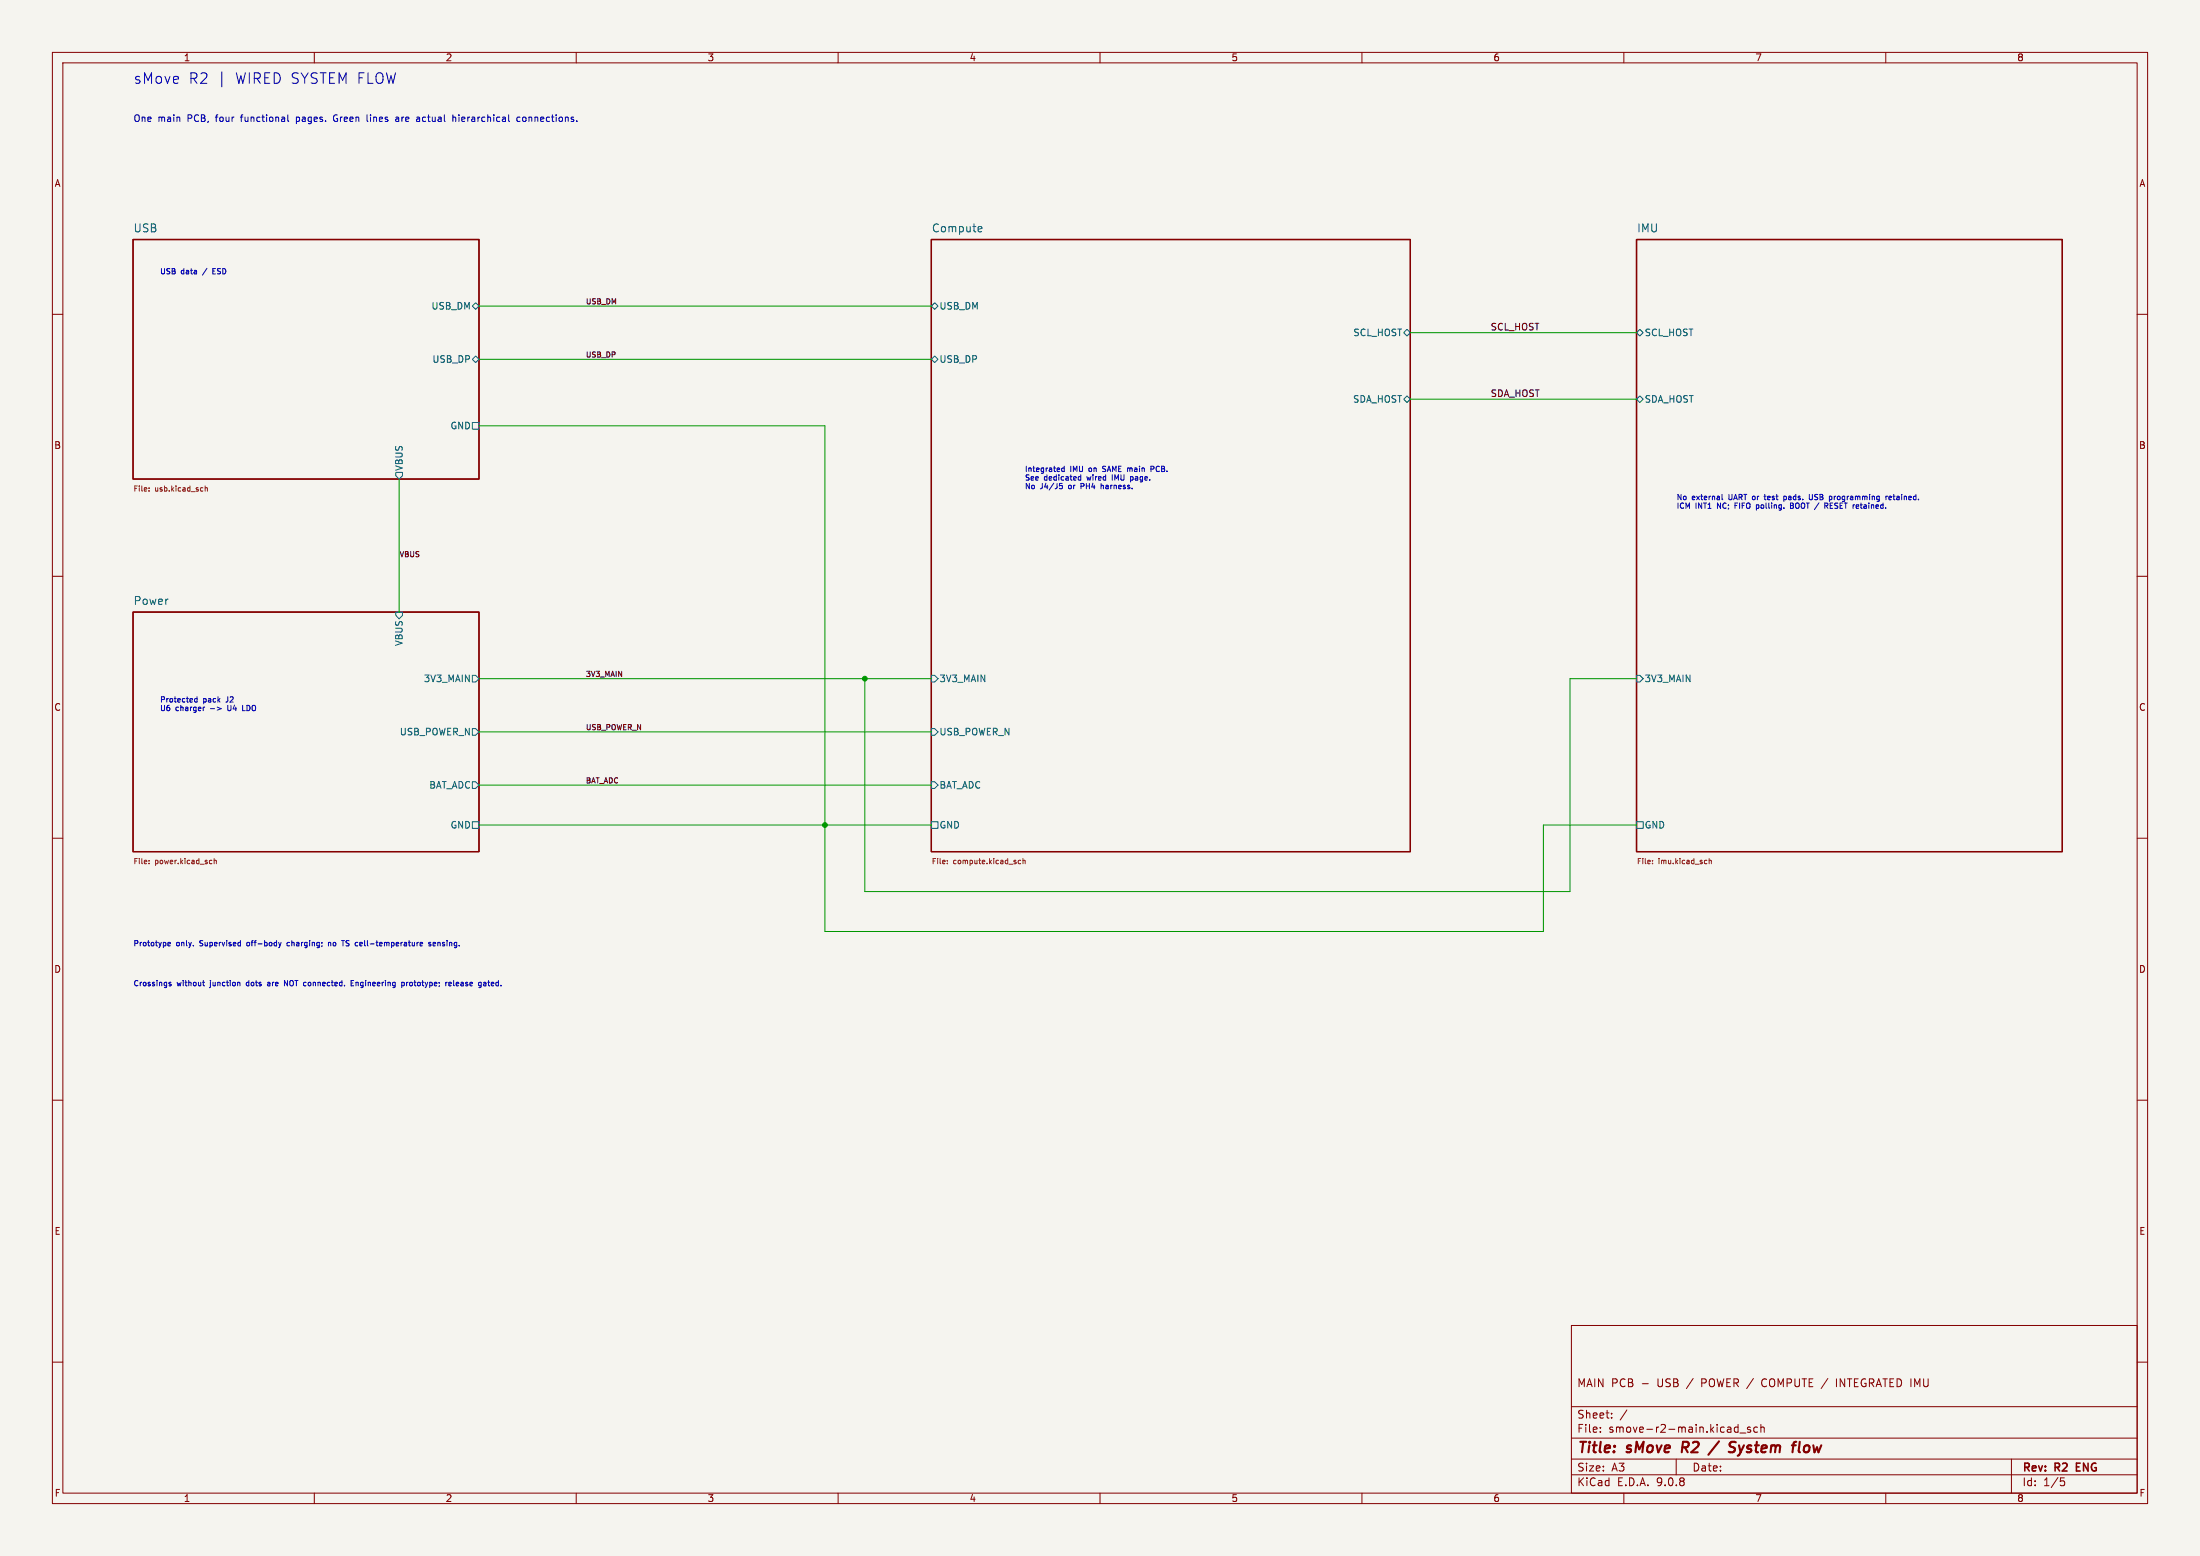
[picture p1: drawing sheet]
<svg xmlns="http://www.w3.org/2000/svg" width="420mm" height="297mm" viewBox="0 0 420 297" stroke-linecap="round" stroke-linejoin="round" font-family="sans-serif">
<path d="M0 0h420v297h-420z" fill="#f5f4ef" stroke="#f5f4ef" stroke-width=".19"/>
<g fill="none" stroke="#840000" stroke-width=".19">
<path d="M10 10h400v277h-400zM12 12h396v273h-396zM60 10v2M110 10v2M160 10v2M210 10v2M260 10v2M310 10v2M360 10v2M10 60h2M408 60h2M10 110h2"/>
<path d="M408 110h2M10 160h2M408 160h2M10 210h2M408 210h2M300 253h108v32h-108zM10 260h2M300 278.5h108M300 274.5h108M300 268.5h108M305.5 273.2v.2M305.5 272.5v.1"/>
<path d="M307.7 270.5v.2M307.7 269.8v.1M310.6 269.1l-1.3 1.9M320 278.5v3M331.4 272.4l.4 .1M331.8 271.9v1.5M331.8 273.3l-.4 .1M332.2 273.5h1.1M334.2 272.5l-.4-.1-.2 .2 .1 .2 .5 .2v.3h-.6M335.5 272.5l-.4-.1-.3 .3 .1 .6h.6M336.2 272.5l.2-.1 .3 .1 .1 .9M336.2 271.9v1.5"/>
<path d="M336.4 263.4l-.1 .4 .1 .7M350.6 263.2v1.5M384 278.5v6.5M408 260h2M60 285v2M110 285v2M160 285v2M210 285v2M260 285v2M300 281.5h108M310 285v2M360 285v2"/>
<path d="M393.4 282.1h.7M393.5 282.7h.4l.3 .2-.2 .6-.5 .1"/>
</g>
<path d="M396.4 280h.5M397.1 279.3h-.7v1.5h.7" fill="none" stroke="#840000" stroke-width=".3"/>
<path d="M321.3 275.2l-.3 2M328.2 275.1l-2.1 2.6M330.3 276.1l.8 .2a.51 .51 0 0 1 .1 .6 .51 .51 0 0 1-.4 .3h-.5M331.4 275.3a.85 .85 0 0 0-1.1 .1M331.9 277.8l-.2 .1M343.4 277.1l.2 .1M343.6 275.2l-.2 1.7M344.8 275.9l-.4 .4-.1 .5 .2 .3 .5 .1" fill="none" stroke="#840000" stroke-width=".4"/>
<path d="M25.4 45.7h66v45.7h-66zM177.8 45.7h91.4v116.9h-91.4zM312.4 45.7h81.3v116.9h-81.3zM25.4 116.8h66v45.8h-66z" fill="none" stroke="#840000" stroke-width=".25"/>
<g fill="none" stroke="#006464" stroke-width=".19">
<path d="M90.2 58.4l.6-.6 .6 .6-.6 .7zM177.8 58.4l.6-.6 .7 .6-.7 .7zM186.9 43.2l.5 .1 .1 .3-.8 .1M187.4 44.2l-.5 .1M90.2 68.6l.6-.7 .6 .7-.6 .6zM177.8 68.6l.6-.7 .7 .7-.7 .6zM268 63.5l.6-.6 .6 .6-.6 .6zM268 76.2l.6-.6 .6 .6-.6 .6zM312.4 63.5l.7-.6 .6 .6-.6 .6zM312.4 76.2l.7-.6 .6 .6-.6 .6zM75.6 90.2h1.2v.6l-.6 .6-.6-.6zM90.2 80.6h1.2v1.3h-1.2z"/>
<path d="M75.6 116.8h1.2v.7l-.6 .6-.6-.6zM90.2 128.9h.6l.6 .6-.6 .7h-.6zM90.2 139.1h.6l.6 .6-.6 .6h-.6zM177.8 128.9h.6l.7 .6-.7 .7h-.6zM177.8 139.1h.6l.7 .6-.7 .6h-.6zM312.4 128.9h.7l.6 .6-.6 .7h-.7zM90.2 149.2h.6l.6 .7-.6 .6h-.6zM90.2 156.8h1.2v1.3h-1.2zM177.8 149.2h.6l.7 .7-.7 .6h-.6zM177.8 156.8h1.3v1.3h-1.3zM312.4 156.8h1.3v1.3h-1.3z"/>
</g>
<g fill="none" stroke="#725600" stroke-width=".19">
<path d="M28.5 93.1v.1M28.5 93.7h.1M39.2 92.7v1M39.2 93.2l.3-.1 .1 .6M28.5 164.8v.1M28.5 164.3h.1M40.4 164.2l.1 .1M40.5 164.8l-.1 .1M40.9 163.9v1M40.9 164.3h.4v.6M180.9 164.8v.1M180.9 164.3h.1"/>
<path d="M194.9 164.3l-.3-.1-.2 .2 .1 .4h.4M195.3 164.3h.4v.6M195.3 163.9v1M315.5 164.8v.1M315.5 164.3h.1M325.8 164.2l.1 .1M325.9 164.8l-.1 .1M326.3 164.3h.4v.6M326.3 163.9v1"/>
</g>
<path d="M91.4 58.4h86.4M91.4 68.6h86.4M269.2 76.2h43.2M269.2 63.5h43.2M76.2 91.4v25.4M91.4 81.3h66.1v96.5h137.1v-20.3h17.8M91.4 129.5h86.4M91.4 139.7h86.4M165.1 129.5v40.7h134.6v-40.7h12.7M91.4 157.5h86.4M91.4 149.9h86.4" fill="none" stroke="#009600" stroke-width=".19"/>
<g fill="none" stroke="#0000c2" stroke-width=".19">
<path d="M55 21.9v1.1l.1 .2M56.6 22.3v1.3M56.6 23.1l.1 .1M56.7 22.3l-.1 .1M64.1 21.9a.68 .68 0 0 0-.4 .7 .68 .68 0 0 0 .4 .6M70.1 21.9v1.1l.2 .2M75.6 22.4h.5v.8M76.1 22.6l-.4 .1-.2 .2 .2 .3 .4-.1M79.7 22.3l.4 .2v.7M80.1 23.1l-.4 .1M80.1 22.6l-.4 .1M86.5 22.5l.1-.2 .3 .1 .1 .8"/>
<path d="M86.5 21.9v1.3M87.6 21.9v.1M99.3 22.4l-.4-.1-.2 .3 .1 .5h.5M100.2 22.3l-.3 .1-.1 .2v.5l.4 .1M40.6 51.7h.4M41.1 51.3h-.5v1h.5M202.4 92.7h.2l.2 .2-.1 .3-.3 .1M203.2 89v1M203.2 89.4l-.3-.1-.2 .2 .1 .5h.4M205.9 91.6h.4M206.3 90.6v1.1M206.3 91l-.4 .1"/>
<path d="M206.4 92.8h.4M206.8 92.3h-.4v1M210.2 92.3v1M210.5 92.6l-.3 .1M210.5 90h.1M210.5 89.1v.3M212.3 90.6v1.1M215.8 91.6l.3 .1M215.8 91v1M216.1 91h-.3M220.3 89.2l-.2-.2h-.4v1M220.3 89.3l-.2 .2h-.4"/>
<path d="M328.7 94.4v.8l.2 .2M331.2 96.5h.4M331.2 96v1M335.3 97h.3M335.6 96.4h-.3M336.8 94.7h.3M336.9 94.4v.8l.2 .2M340.5 94.8l.3-.1 .2 .2-.1 .4h-.4M340.5 94.7v1M341.8 96.5h.4M341.8 96v1l.5-.1M342.2 96.5l.1 .1"/>
<path d="M342.2 96.5h.1M345.4 94.4v.8l.2 .2 .4-.2v-.8M348.6 96.5l.4 .5M348.9 96.1v.4h-.5M349.4 96.5h.3M349.4 96v1h.5M350.2 94.7v.7M350.3 94.8l-.1 .1M360 94.7v.7M360.3 94.7l-.3 .2M360.6 95.1l.5-.1-.1-.2-.2-.1-.2 .2 .1 .4h.3M37.6 133v1"/>
<path d="M37.6 133.4l-.3-.1-.2 .2 .1 .5h.4M40.2 135.3h.8M41.5 135l.7 .3-.7 .3M43.5 134.6v1M46.3 134.6v1.1h.5M45.8 179.9h.1M45.9 179.5v1.1M47.2 180v.5M53.2 179.9l.2 .7M53.7 179.9l-.3 .7M55.2 179.9l-.4 .2v.4l.4 .1M62.7 180l.4-.1v.7"/>
<path d="M62.7 179.9v.7M65.2 179.5h.6M65.5 179.5v1.1M82.2 179.9h-.2l-.2 .1 .1 .2 .3 .1v.2h-.4M32.1 180.2l.4-.1v-.2h-.3l-.1 .1v.5h.4M32.6 187.5h-.2l-.1 .1v.2l.3 .1v.2h-.3M38.7 187.5h.4M38.8 187.2v.8l.3 .2M45.5 187.5l.3 .1v.6M45.9 180.5l-.1 .1M47.1 187.6v.5M51.4 187.5h-.3"/>
<path d="M51.4 187.8l-.4 .1 .1 .2 .3 .1M53.4 180.6l-.2 .3M54.3 188.2v-1l.6 1M67 187.6h.4M67.5 187.2h-.5v1h.5M68 187.5v.7M68.1 187.5l-.1 .1M76.7 187.5h.3l.2 .2-.1 .4h-.4M76.7 187.5v1M77.6 187.5v.7M77.9 187.5l-.3 .2M80.2 180.2l.5-.1-.1-.2h-.3l-.1 .1v.5h.4"/>
<path d="M83.2 180l-.2-.1-.3 .1v.5h.4M83.2 180.1l-.5 .1M85.1 187.5v.7M85.4 187.5l-.3 .2M85.7 187.8l.5-.1-.1-.2h-.3l-.1 .1v.5h.4M86.6 187.2l.1 .9M92.3 187.5h.4l.1 .7M92.8 187.7l-.5 .2 .1 .3 .4-.1M93.1 187.5h.4"/>
</g>
<g fill="#009600" stroke="#009600" stroke-width=".19">
<circle cx="157.5" cy="157.5" r=".46"/>
<circle cx="165.1" cy="129.5" r=".46"/>
</g>
<g font-size="2.8" fill="#0000c2">
<text x="25.4" y="16.2">sMove</text>
<text x="35.9" y="16.2">R2 |</text>
<text x="44.9" y="16.2">WIRED SYSTEM FLOW</text>
</g>
<g font-size="2.8" fill="#840000">
<text x="301" y="277.9">Title:</text>
<text x="310.6" y="277.9">sMove</text>
<text x="321.9" y="277.9">R2</text>
<text x="328.2" y="277.9">/</text>
<text x="332.6" y="277.9">System</text>
<text x="345.5" y="277.9">flow</text>
</g>
<g font-size="2.1" fill="#006464">
<text x="25.4" y="44.4">USB</text>
<text x="177.8" y="44.4">Compute</text>
<text x="312.4" y="44.4">IMU</text>
<text x="25.4" y="115.6">Power</text>
</g>
<g font-size="2.1" fill="#840000">
<text x="301" y="265">MAIN PCB</text>
<text x="313.4" y="265">-</text>
<text x="316.5" y="265">USB</text>
<text x="322.3" y="265">/</text>
<text x="325.2" y="265">POWER /</text>
<text x="337" y="265">COMPUTE /</text>
<text x="351.5" y="265">INTEGRATED IMU</text>
<text x="301" y="273.7">File:</text>
<text x="301" y="271">Sheet:</text>
<text x="307.1" y="273.7">smove-r2-main.kicad_sch</text>
<text x="301" y="281.1">Size:</text>
<text x="307.6" y="281.1">A3</text>
<text x="323" y="281.1">Date:</text>
<text x="386" y="281.3">Rev:</text>
<text x="392.4" y="281.3">R2</text>
<text x="397" y="281.3">ENG</text>
<text x="301" y="283.9">KiCad</text>
<text x="308.7" y="283.9">E.D.A.</text>
<text x="316.3" y="283.9">9.0.8</text>
<text x="386" y="283.9">Id:</text>
<text x="390.1" y="283.9">1/5</text>
</g>
<g font-size="1.8" fill="#840000">
<text x="35" y="11.9">1</text>
<text x="85" y="11.9">2</text>
<text x="135" y="11.9">3</text>
<text x="185" y="11.9">4</text>
<text x="235" y="11.9">5</text>
<text x="285" y="11.9">6</text>
<text x="335" y="11.9">7</text>
<text x="385" y="11.9">8</text>
<text x="10.3" y="35.9">A</text>
<text x="408.3" y="35.9">A</text>
<text x="10.3" y="85.9">B</text>
<text x="408.2" y="85.9">B</text>
<text x="10.3" y="135.9">C</text>
<text x="408.2" y="135.9">C</text>
<text x="10.3" y="185.9">D</text>
<text x="408.2" y="185.9">D</text>
<text x="10.3" y="235.9">E</text>
<text x="408.3" y="235.9">E</text>
<text x="10.3" y="285.9">F</text>
<text x="35" y="286.9">1</text>
<text x="85" y="286.9">2</text>
<text x="135" y="286.9">3</text>
<text x="185" y="286.9">4</text>
<text x="235" y="286.9">5</text>
<text x="285" y="286.9">6</text>
<text x="335" y="286.9">7</text>
<text x="385" y="286.9">8</text>
<text x="408.3" y="285.9">F</text>
</g>
<g font-size="1.8" fill="#0000c2">
<text x="25.4" y="23.5">One</text>
<text x="30.1" y="23.5">main</text>
<text x="35.9" y="23.5">PCB,</text>
<text x="41.5" y="23.5">four</text>
<text x="46.5" y="23.5">functional</text>
<text x="57.2" y="23.5">pages.</text>
<text x="64.5" y="23.5">Green</text>
<text x="71.1" y="23.5">lines</text>
<text x="76.8" y="23.5">are</text>
<text x="81" y="23.5">actual</text>
<text x="88.1" y="23.5">hierarchical</text>
<text x="100.6" y="23.5">connections.</text>
</g>
<g font-size="1.8" fill="#006464">
<text x="82.3" y="59.3">USB_DM</text>
<text x="179.3" y="59.3">USB_DM</text>
<text x="258.3" y="64.4">SCL_HOST</text>
<text x="313.9" y="64.4">SCL_HOST</text>
<text x="82.5" y="69.4">USB_DP</text>
<text x="179.3" y="69.4">USB_DP</text>
<text x="258.2" y="77.1">SDA_HOST</text>
<text x="313.9" y="77.1">SDA_HOST</text>
<text x="85.9" y="82.1">GND</text>
<text x="77.1" y="90" transform="rotate(-90 77.1 90)">VBUS</text>
<text x="77.1" y="123.4" transform="rotate(-90 77.1 123.4)">VBUS</text>
<text x="80.8" y="130.4">3V3_MAIN</text>
<text x="179.3" y="130.4">3V3_MAIN</text>
<text x="313.9" y="130.4">3V3_MAIN</text>
<text x="76.2" y="140.6">USB_POWER_N</text>
<text x="179.3" y="140.6">USB_POWER_N</text>
<text x="81.9" y="150.7">BAT_ADC</text>
<text x="179.3" y="150.7">BAT_ADC</text>
<text x="85.9" y="158.3">GND</text>
<text x="179.3" y="158.3">GND</text>
<text x="313.9" y="158.3">GND</text>
</g>
<g font-size="1.8" fill="#0f0f0f">
<text x="284.5" y="63.2">SCL_HOST</text>
<text x="284.5" y="75.9">SDA_HOST</text>
</g>
<g font-size="1.4" fill="#0000c2">
<text x="30.5" y="52.6">USB</text>
<text x="34.6" y="52.6">data</text>
<text x="39" y="52.6">/</text>
<text x="41.1" y="52.6">ESD</text>
<text x="195.6" y="90.3">Integrated</text>
<text x="195.6" y="91.9">See</text>
<text x="195.6" y="93.6">No</text>
<text x="198.6" y="93.6">J4/J5</text>
<text x="199.3" y="91.9">dedicated</text>
<text x="204.2" y="93.6">or</text>
<text x="204.3" y="90.3">IMU</text>
<text x="206.8" y="93.6">PH4</text>
<text x="207.7" y="91.9">wired</text>
<text x="208.1" y="90.3">on</text>
<text x="210.9" y="93.6">harness.</text>
<text x="211" y="90.3">SAME main</text>
<text x="212.8" y="91.9">IMU</text>
<text x="216.5" y="91.9">page.</text>
<text x="220.6" y="90.3">PCB.</text>
<text x="320" y="95.7">No</text>
<text x="323" y="95.7">external</text>
<text x="330.2" y="95.7">UART or</text>
<text x="337.6" y="95.7">test</text>
<text x="341.5" y="95.7">pads.</text>
<text x="346.6" y="95.7">USB</text>
<text x="350.7" y="95.7">programming</text>
<text x="361.7" y="95.7">retained.</text>
<text x="320" y="97.3">ICM</text>
<text x="323.7" y="97.3">INT1</text>
<text x="328" y="97.3">NC;</text>
<text x="331.6" y="97.3">FIFO</text>
<text x="336" y="97.3">polling.</text>
<text x="342.7" y="97.3">BOOT /</text>
<text x="349.8" y="97.3">RESET retained.</text>
<text x="30.5" y="134.3">Protected</text>
<text x="30.5" y="135.9">U6</text>
<text x="33.6" y="135.9">charger</text>
<text x="38.8" y="134.3">pack</text>
<text x="43.4" y="134.3">J2</text>
<text x="43.9" y="135.9">U4</text>
<text x="47" y="135.9">LDO</text>
<text x="25.4" y="180.8">Prototype</text>
<text x="33.7" y="180.8">only.</text>
<text x="38.3" y="180.8">Supervised</text>
<text x="47.6" y="180.8">off-body</text>
<text x="55.5" y="180.8">charging;</text>
<text x="63.6" y="180.8">no</text>
<text x="66.5" y="180.8">TS cell-temperature</text>
<text x="83.6" y="180.8">sensing.</text>
<text x="25.4" y="188.4">Crossings</text>
<text x="33.8" y="188.4">without</text>
<text x="40.3" y="188.4">junction</text>
<text x="47.5" y="188.4">dots</text>
<text x="51.8" y="188.4">are</text>
<text x="55.2" y="188.4">NOT connected.</text>
<text x="68.5" y="188.4">Engineering</text>
<text x="78.4" y="188.4">prototype;</text>
<text x="87" y="188.4">release</text>
<text x="93.6" y="188.4">gated.</text>
</g>
<g font-size="1.4" fill="#0f0f0f">
<text x="111.8" y="58.1">USB_DM</text>
<text x="111.8" y="68.3">USB_DP</text>
<text x="76.2" y="106.4">VBUS</text>
<text x="111.8" y="129.3">3V3_MAIN</text>
<text x="111.8" y="139.4">USB_POWER_N</text>
<text x="111.8" y="149.6">BAT_ADC</text>
</g>
<g font-size="1.4" fill="#725600">
<text x="25.4" y="94.2">File:</text>
<text x="29.6" y="94.2">usb.kicad_sch</text>
<text x="25.4" y="165.3">File:</text>
<text x="29.6" y="165.3">power.kicad_sch</text>
<text x="177.8" y="165.3">File:</text>
<text x="182" y="165.3">compute.kicad_sch</text>
<text x="312.4" y="165.3">File:</text>
<text x="316.6" y="165.3">imu.kicad_sch</text>
</g>
</svg>
